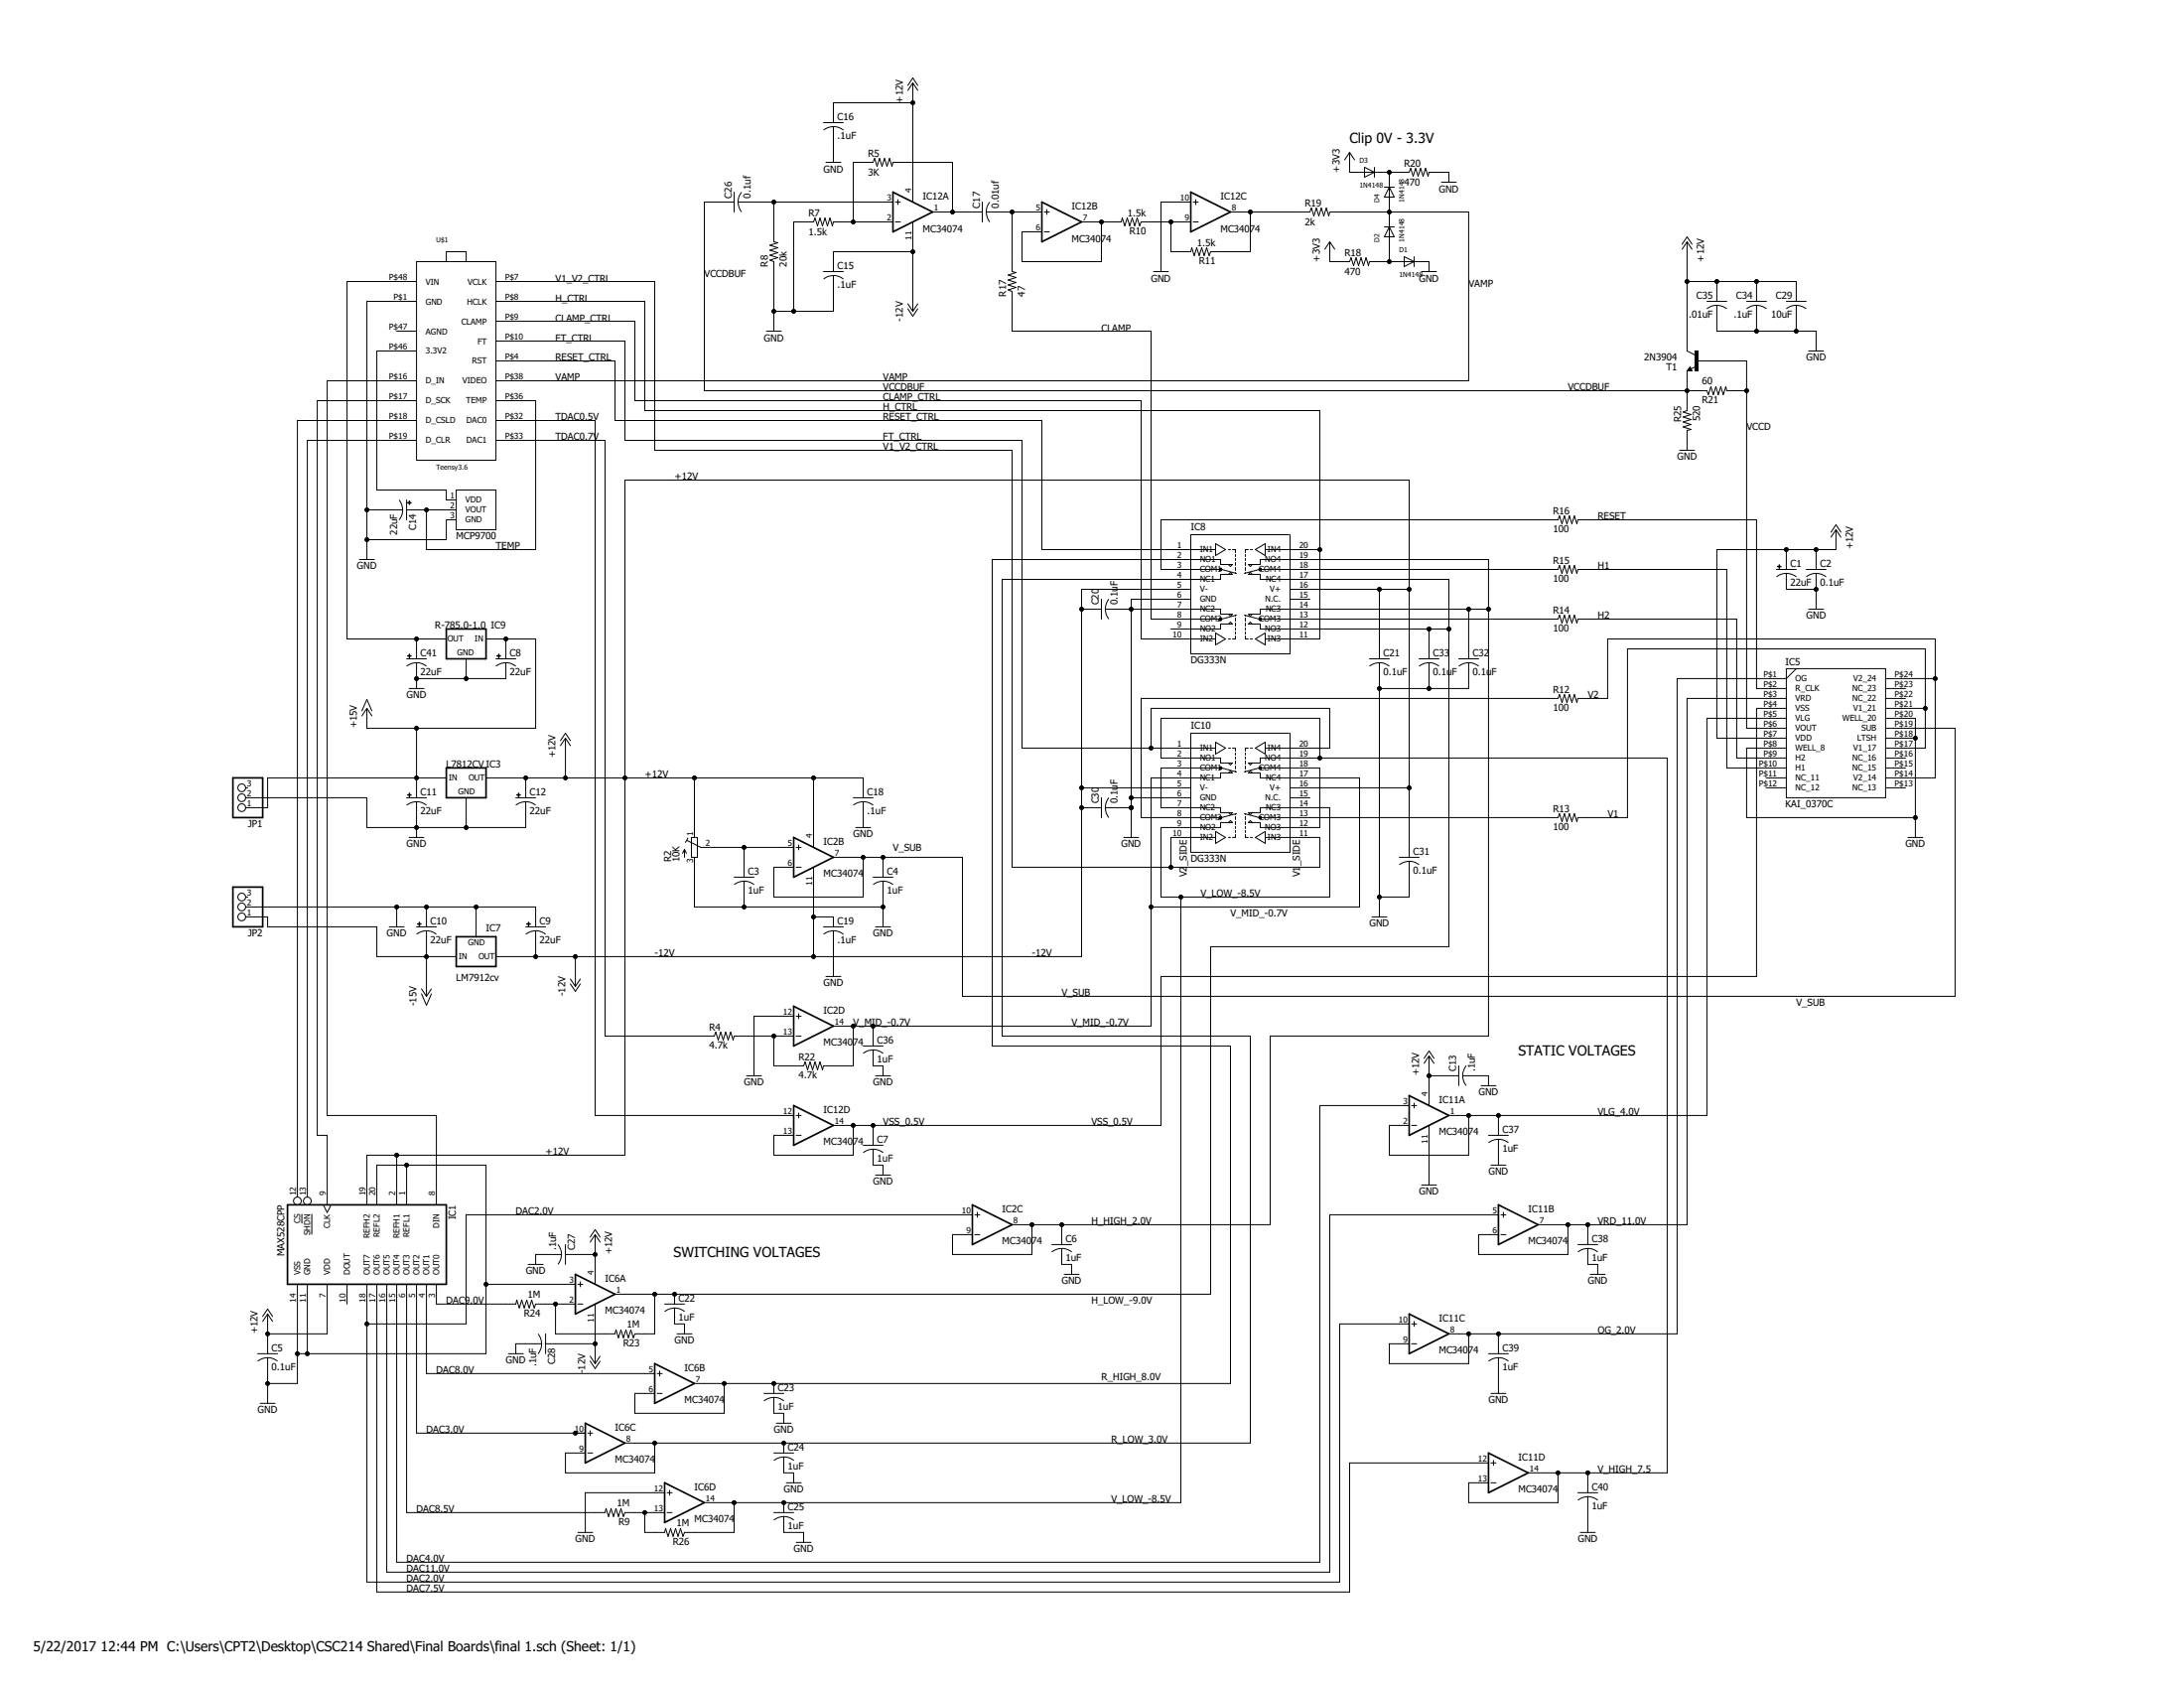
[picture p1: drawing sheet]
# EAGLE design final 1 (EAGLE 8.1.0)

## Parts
C1  22uF  CPOL-USSANYO_F  [SANYO-OSCON_F]
C2  0.1uF  C-US050-050X075  [C050-050X075]
C3  1uF  C-US050-050X075  [C050-050X075]
C4  1uF  C-US050-050X075  [C050-050X075]
C5  0.1uF  C-US050-050X075  [C050-050X075]
C6  1uF  C-US050-050X075  [C050-050X075]
C7  1uF  C-US050-050X075  [C050-050X075]
C8  22uF  CPOL-USSANYO_F  [SANYO-OSCON_F]
C9  22uF  CPOL-USSANYO_F  [SANYO-OSCON_F]
C10  22uF  CPOL-USSANYO_F  [SANYO-OSCON_F]
C11  22uF  CPOL-USSANYO_F  [SANYO-OSCON_F]
C12  22uF  CPOL-USSANYO_F  [SANYO-OSCON_F]
C13  .1uF  C-US050-050X075  [C050-050X075]
C14  22uF  CPOL-USSANYO_F  [SANYO-OSCON_F]
C15  .1uF  C-US050-050X075  [C050-050X075]
C16  .1uF  C-US050-050X075  [C050-050X075]
C17  0.01uf  C-US050-050X075  [C050-050X075]
C18  .1uF  C-US050-050X075  [C050-050X075]
C19  .1uF  C-US050-050X075  [C050-050X075]
C20  0.1uF  C-US050-050X075  [C050-050X075]
C21  0.1uF  C-US050-050X075  [C050-050X075]
C22  1uF  C-US050-050X075  [C050-050X075]
C23  1uF  C-US050-050X075  [C050-050X075]
C24  1uF  C-US050-050X075  [C050-050X075]
C25  1uF  C-US050-050X075  [C050-050X075]
C26  0.1uf  C-US050-050X075  [C050-050X075]
C27  .1uF  C-US050-050X075  [C050-050X075]
C28  .1uF  C-US050-050X075  [C050-050X075]
C29  10uF  C-US050-050X075  [C050-050X075]
C30  0.1uF  C-US050-050X075  [C050-050X075]
C31  0.1uF  C-US050-050X075  [C050-050X075]
C32  0.1uF  C-US050-050X075  [C050-050X075]
C33  0.1uF  C-US050-050X075  [C050-050X075]
C34  .1uF  C-US050-050X075  [C050-050X075]
C35  .01uF  C-US050-050X075  [C050-050X075]
C36  1uF  C-US050-050X075  [C050-050X075]
C37  1uF  C-US050-050X075  [C050-050X075]
C38  1uF  C-US050-050X075  [C050-050X075]
C39  1uF  C-US050-050X075  [C050-050X075]
C40  1uF  C-US050-050X075  [C050-050X075]
C41  22uF  CPOL-USSANYO_F  [SANYO-OSCON_F]
D1  1N4148  DIODEDO-1N4148  [DO-1N4148]
D2  1N4148  DIODEDO-1N4148  [DO-1N4148]
D3  1N4148  DIODEDO-1N4148  [DO-1N4148]
D4  1N4148\  DIODEDO-1N4148  [DO-1N4148]
IC1  MAX528CPP  [DIL20]
IC2  MC34074  LM324N  [DIL14]
IC3  L7812CV  78XXS  [78XXS]
IC5  KAI_0370C  [KAI-0370C]
IC6  MC34074  LM324N  [DIL14]
IC7  LM7912cv  79XXS  [79XXS]
IC8  DG333N  MAX333N  [DIL20]
IC9  R-785.0-1.0  [SIP3]
IC10  DG333N  MAX333N  [DIL20]
IC11  MC34074  LM324N  [DIL14]
IC12  MC34074  LM324N  [DIL14]
JP1  PINHD-1X3  [1X03]
JP2  PINHD-1X3  [1X03]
R2  10K  R-TRIMM3006P  [RTRIM3006P]
R4  4.7k  R-US_0207/2V  [0207/2V]
R5  3K  R-US_0207/2V  [0207/2V]
R7  1.5k  R-US_0207/2V  [0207/2V]
R8  20k  R-US_0207/2V  [0207/2V]
R9  1M  R-US_0207/2V  [0207/2V]
R10  1.5k  R-US_0207/2V  [0207/2V]
R11  1.5k  R-US_0207/2V  [0207/2V]
R12  100  R-US_0207/2V  [0207/2V]
R13  100  R-US_0207/2V  [0207/2V]
R14  100  R-US_0207/2V  [0207/2V]
R15  100  R-US_0207/2V  [0207/2V]
R16  100  R-US_0207/2V  [0207/2V]
R17  47  R-US_0207/2V  [0207/2V]
R18  470  R-US_0207/2V  [0207/2V]
R19  2k  R-US_0207/2V  [0207/2V]
R20  470  R-US_0207/2V  [0207/2V]
R21  60  R-US_0207/2V  [0207/2V]
R22  4.7k  R-US_0207/2V  [0207/2V]
R23  1M  R-US_0207/2V  [0207/2V]
R24  1M  R-US_0207/2V  [0207/2V]
R25  520  R-US_0207/2V  [0207/2V]
R26  1M  R-US_0207/2V  [0207/2V]
T1  2N3904  [TO92]
U$1  TEENSY3.6LIMITED  [DIL]
U$2  MCP970XTO  [TO92]

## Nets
+3V3: D3.A R18.1
+5V: C41.+ IC9.3(OUT) U$1.P$48(VIN)
+12V: C1.+ C2.1 C5.1 C12.+ C13.1 C16.1 C18.1 C21.1 C27.1 C29.1 C31.1 C34.1 C35.1 IC1.2(REFH1) IC1.7(VDD) IC1.19(REFH2) IC2.4(P:V+) IC3.OUT IC5.P$7(VDD) IC6.4(P:V+) IC8.16(V+) IC10.16(V+) IC11.4(P:V+) IC12.4(P:V+) R2.1(A) T1.1(C)
+15V: C8.+ C11.+ IC3.IN IC9.1(IN) JP1.1
-12V: C9.- C15.1 C19.1 C20.1 C28.1 C30.1 IC2.11(P:V-) IC6.11(P:V-) IC7.OUT IC8.5(V-) IC10.5(V-) IC12.11(P:V-)
-15V: C10.- IC7.IN JP2.1
CLAMP: IC8.8(COM2) R17.1
CLAMP_CTRL: IC8.10(IN2) U$1.P$9(CLAMP)
DAC2.0V: IC1.18(OUT7) IC2.10(C:+IN) IC11.10(C:+IN)
DAC3.0V: IC1.5(OUT2) IC6.10(C:+IN)
DAC4.0V: IC1.15(OUT4) IC11.3(A:+IN)
DAC7.5V: IC1.17(OUT6) IC11.12(D:+IN)
DAC8.0V: IC1.4(OUT1) IC6.5(B:+IN)
DAC8.5V: IC1.6(OUT3) R9.2
DAC9.0V: IC1.3(OUT0) R24.2
DAC11.0V: IC1.16(OUT5) IC11.5(B:+IN)
FT_CTRL: IC10.1(IN1) IC10.20(IN4) U$1.P$10(FT)
GND: C1.- C2.2 C3.2 C4.2 C5.2 C6.2 C7.2 C8.- C9.+ C10.+ C11.- C12.- C13.2 C14.- C15.2 C16.2 C18.2 C19.2 C20.2 C21.2 C22.2 C23.2 C24.2 C25.2 C27.2 C28.2 C29.2 C30.2 C31.2 C32.2 C33.2 C34.2 C35.2 C36.2 C37.2 C38.2 C39.2 C40.2 C41.- D1.C IC1.1(REFL1) IC1.11(GND) IC1.14(VSS) IC1.20(REFL2) IC2.12(D:+IN) IC3.GND IC5.P$8(WELL_8) IC5.P$18(LTSH) IC5.P$20(WELL_20) IC6.3(A:+IN) IC6.12(D:+IN) IC7.GND IC8.6(GND) IC8.7(NC2) IC9.2(GND) IC10.6(GND) IC11.11(P:V-) IC12.10(C:+IN) JP1.2 JP2.2 R2.3(E) R7.1 R8.1 R20.2 R25.2 U$1.P$1(GND) U$2.3(GND)
H1: IC5.P$10(H1) R15.2
H2: IC5.P$9(H2) R14.2
H_CTRL: IC8.11(IN3) IC8.20(IN4) U$1.P$8(HCLK)
H_HIGH_2.0V: C6.1 C32.1 IC2.8(C:OUT) IC2.9(C:-IN) IC8.14(NC3) IC8.19(NO4)
H_LOW_-9.0V: C22.1 C33.1 IC6.1(A:OUT) IC8.12(NO3) IC8.17(NC4) R23.1
N$3: U$1.P$46(3.3V2) U$2.1(VDD)
N$4: IC10.3(COM1) IC10.7(NC2)
N$5: IC10.8(COM2) R12.1
N$6: IC1.8(DIN) U$1.P$16(D_IN)
N$7: C3.1 IC2.5(B:+IN) R2.2(S)
N$8: C17.1 IC12.1(A:OUT) R5.2
N$9: IC10.12(NO3) IC10.18(COM4)
N$10: IC1.9(CLK) U$1.P$17(D_SCK)
N$11: IC2.13(D:-IN) R4.2 R22.1
N$14: IC12.2(A:-IN) R5.1 R7.2
N$15: IC1.12(CS) U$1.P$18(D_CSLD)
N$16: IC1.13(SHDN) U$1.P$19(D_CLR)
N$18: IC12.8(C:OUT) R11.1 R19.1
N$19: IC8.13(COM3) R14.1
N$20: IC6.2(A:-IN) R23.2 R24.1
N$22: IC8.18(COM4) R15.1
N$25: IC12.6(B:-IN) IC12.7(B:OUT) R10.2
N$28: IC5.P$2(R_CLK) R16.2
N$29: IC12.9(C:-IN) R10.1 R11.2
N$31: C26.2 IC12.3(A:+IN) R8.2
N$33: D1.A D2.A R18.2
N$34: D3.C D4.C R20.1
N$35: C17.2 IC12.5(B:+IN) R17.2
N$36: IC6.13(D:-IN) R9.1 R26.2
OG_2.0V: C39.1 IC5.P$1(OG) IC11.8(C:OUT) IC11.9(C:-IN)
R_HIGH_8.0V: C23.1 IC6.6(B:-IN) IC6.7(B:OUT) IC8.2(NO1)
R_LOW_3.0V: C24.1 IC6.8(C:OUT) IC6.9(C:-IN) IC8.4(NC1)
RESET: IC8.3(COM1) R16.1
RESET_CTRL: IC8.1(IN1) U$1.P$4(RST)
TDAC0.5V: IC12.12(D:+IN) U$1.P$32(DAC0)
TDAC0.7V: R4.1 U$1.P$33(DAC1)
TEMP: C14.+ U$1.P$36(TEMP) U$2.2(VOUT)
V1: IC5.P$17(V1_17) IC5.P$21(V1_21) R13.2
V1_V2_CTRL: IC10.10(IN2) IC10.11(IN3) U$1.P$7(VCLK)
V2: IC5.P$14(V2_14) IC5.P$24(V2_24) R12.2
V_2: IC10.13(COM3) R13.1
V_HIGH_7.5: C40.1 IC10.2(NO1) IC10.19(NO4) IC11.13(D:-IN) IC11.14(D:OUT)
V_LOW_-8.5V: C25.1 IC6.14(D:OUT) IC10.9(NO2) IC10.14(NC3) R26.1
V_MID_-0.7V: C36.1 IC2.14(D:OUT) IC10.4(NC1) IC10.17(NC4) R22.2
V_SUB: C4.1 IC2.6(B:-IN) IC2.7(B:OUT) IC5.P$19(SUB)
VAMP: D2.C D4.A R19.2 U$1.P$38(VIDEO)
VCCD: IC5.P$6(VOUT) R21.2 T1.2(B)
VCCDBUF: C26.1 R21.1 R25.1 T1.3(E)
VLG_4.0V: C37.1 IC5.P$5(VLG) IC11.1(A:OUT) IC11.2(A:-IN)
VRD_11.0V: C38.1 IC5.P$3(VRD) IC11.6(B:-IN) IC11.7(B:OUT)
VSS_0.5V: C7.1 IC5.P$4(VSS) IC12.13(D:-IN) IC12.14(D:OUT)
Unconnected: IC1.10(DOUT) IC2.1(A:OUT) IC2.2(A:-IN) IC2.3(A:+IN) IC5.P$11(NC_11) IC5.P$12(NC_12) IC5.P$13(NC_13) IC5.P$15(NC_15) IC5.P$16(NC_16) IC5.P$22(NC_22) IC5.P$23(NC_23) IC8.9(NO2) IC8.15(N.C.) IC10.15(N.C.) JP1.3 JP2.3

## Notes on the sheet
- Clip 0V - 3.3V
- MCP9700
- V2_SIDE | V1_SIDE
- STATIC VOLTAGES
- SWITCHING VOLTAGES

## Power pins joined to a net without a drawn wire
AGND: U$1.P$47(AGND)

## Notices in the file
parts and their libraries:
r-78xx_10: (c) 2015 Samuel Lourenço
